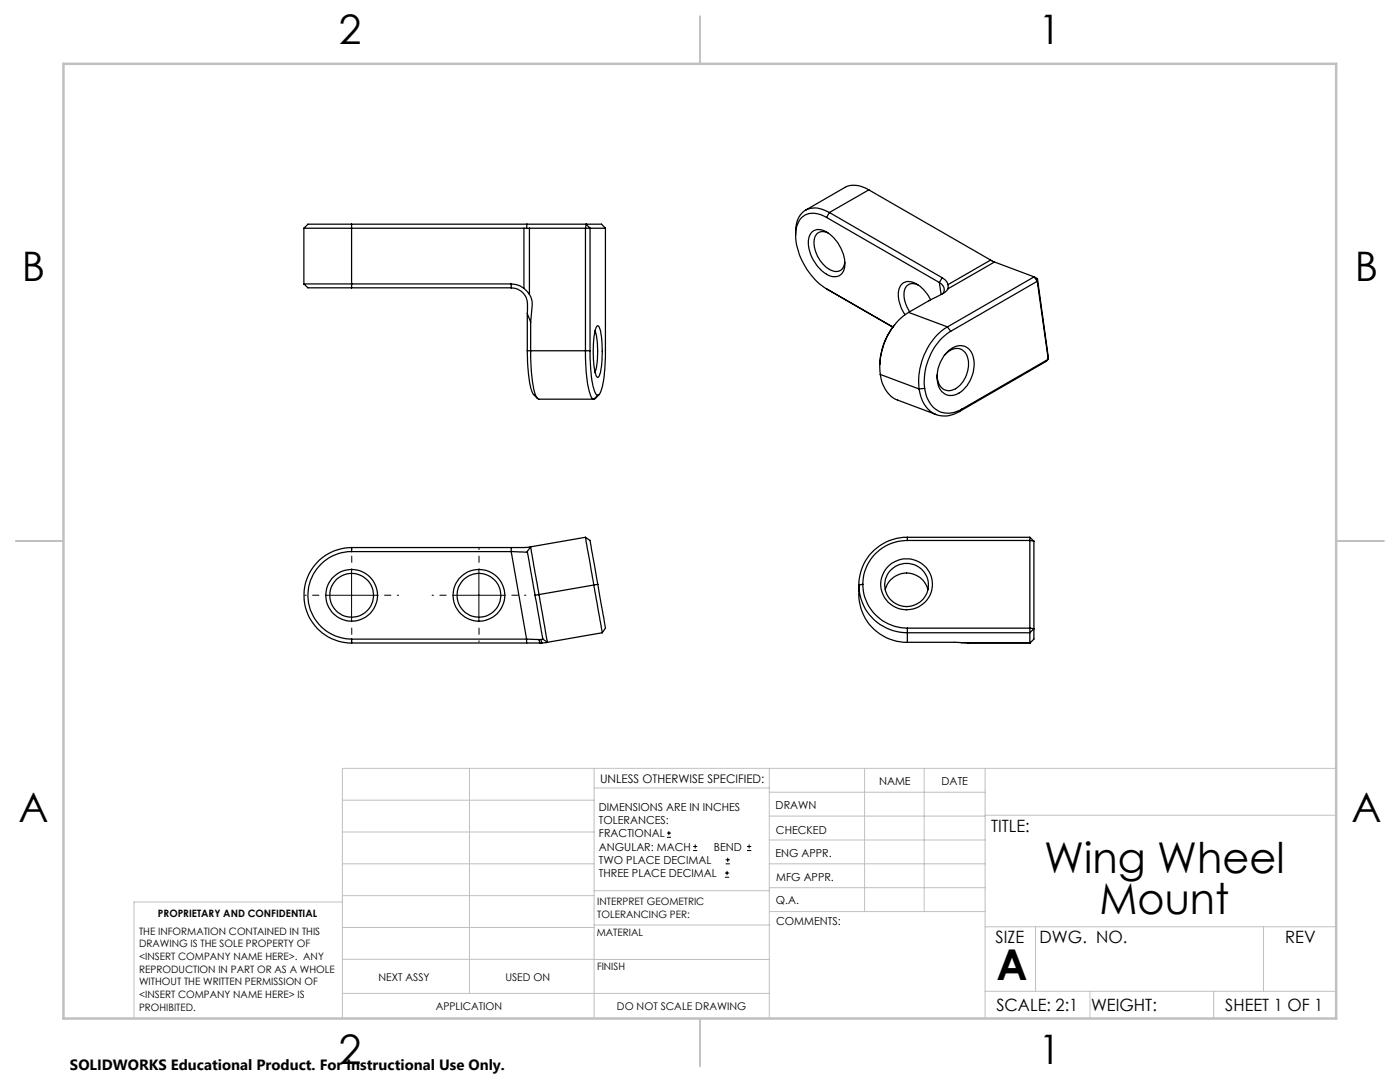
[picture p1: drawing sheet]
<svg xmlns="http://www.w3.org/2000/svg" width="279mm" height="216mm" viewBox="0 0 279 216" stroke-linecap="round" stroke-linejoin="round" font-family="sans-serif">
<g fill="none" stroke="#000" stroke-width=".2">
<path d="M65.2 118.8h10M70.2 113.8v10M90.6 118.8h10M95.6 113.8v10M133.1 167.1h.8M133.1 166.2h.8M133.5 165.8v.9M138.3 169.7h.8M138.3 168.9h.8M138.7 168.5v.8M144.7 175h.8M144.7 174.2h.8"/>
<path d="M144.8 172.4h.9M144.8 171.6h.9M145.1 173.8v.8M145.2 171.1v.9M149.1 169.7h.8M149.1 168.9h.8M149.5 168.5v.8"/>
</g>
<path d="M65.2 118.8h-4.4M70.2 113.8v-4.4M75.2 118.8h4.4M90.6 118.8h-4.4M95.6 113.8v-4.4M100.6 118.8h4.4M70.2 123.8v4.3M95.6 123.8v4.3" fill="none" stroke="#000" stroke-width=".2" stroke-dasharray="15.2 1.3 1.3 1.3" stroke-dashoffset="15"/>
<g fill="none" stroke="#c0c0c0" stroke-width=".2">
<path d="M68.3 159.7h50.3M93.7 153.3v44.9M118.6 153.3v49.9M118.6 157.2h34.9M153.5 153.3v49.9M153.5 158.1h43.1M172.5 153.3v28.6M184.4 153.3v28.6M196.6 153.3v49.9M266.7 153.3h-198.4v49.9M68.3 178.7h50.3M68.3 172.4h50.3"/>
<path d="M68.3 166h50.3M68.3 180h-41.6v23.2M118.6 177.7h35M153.5 167.6h43.1M153.5 162.8h43.1M153.5 172.4h43.1M153.5 177.1h43.1M196.6 162.7h70.1M68.3 198.2h85.2M68.3 191.4l85.2 .1M68.3 185.1h50.3M118.6 184.6h35"/>
<path d="M153.6 181.9h43M196.6 197.8h70.1M196.6 184.9h70.1M206.7 184.9v12.9M217.5 197.8v5.4M242.2 197.8v5.4M252.2 184.9v12.9"/>
</g>
<path d="M139.7 3.2v9.5M3.1 107.9h9.6M266.7 107.9h9.5M139.7 203.2v9.6" fill="none" stroke="#c0c0c0" stroke-width=".25"/>
<path d="M12.7 12.7h254v190.5h-254z" fill="none" stroke="#c0c0c0" stroke-width=".5"/>
<g fill="none" stroke="#000" stroke-width=".25">
<path d="M173.4 37.9a4.9 4.9 0 0 0-4.8-.5l-7.8 4.5M173.4 37.9l-7.9 4.5M173.4 37.9l24.3 14M60.6 45.5h44M60.6 56.7h41.4M60.6 56.7l.9 .7h8.7M60.6 45.5v11.2M70.2 44.7h-8.7l-.9 .8M70.2 44.7v12.7M70.2 44.7h49.9l.7 .8M70.2 57.4h31.8M102 57.4a3.3 3.3 0 0 1 3.3 3.9l-.1 1.3"/>
<path d="M102 56.7a3.9 3.9 0 0 1 2.6 .8M102 56.7v.7M104.6 45.5l.5 .1M104.6 57.5l1.1 1.2M104.6 45.5v12M105.2 44.7l-.1 .9M105.7 45.5l-.6 .1M105.7 58.7a6.4 6.4 0 0 1 .3 4.4l-.1 1.2M105.7 45.5h15.1M105.7 45.5v13.2M120.8 45.5v24.5a22.9 22.9 0 0 1-1.1 8.5l-.4 .4M162.1 46.2a2.8 2.8 0 0 1 3.6 .6 7.9 7.9 0 0 1 2.9 6.6 2.16 2.16 0 0 1-3.6 1.3 7.5 7.5 0 0 1-3.5-7.4z"/>
<path d="M165 43.4a3.9 3.9 0 0 0-5.2 .2 6.9 6.9 0 0 0-.5 6.6 13.9 13.9 0 0 0 5.7 7.4M165 57.6l13.2 7.7M165 43.4l22.5 13M165 57.6l.5 .4M165.3 46.5a1.81 1.81 0 0 0-2-.1 1.81 1.81 0 0 0-.8 1.8 6.3 6.3 0 0 0 4 6 1.72 1.72 0 0 0 2.1-1.9M165.5 42.4a4.7 4.7 0 0 0-4.8-.4 5.2 5.2 0 0 0-1.9 5M165.5 42.4l22.5 13M165.5 42.4l-.5 1M183.2 56.9a1.81 1.81 0 0 0-1.9-.1 1.81 1.81 0 0 0-.9 1.8 6.3 6.3 0 0 0 1.1 3.6M185.7 59.8a5.8 5.8 0 0 0-4.5-3.6 2.2 2.2 0 0 0-1.9 2.6 7.7 7.7 0 0 0 1.3 4M187.5 56.4a1.44 1.44 0 0 1 .6 2.2M187.5 56.4l.3 2.4"/>
<path d="M188 55.4a2.02 2.02 0 0 1 1.2 1.4M188 55.4l-.5 1M189.2 57.6a7.6 7.6 0 0 1-3.5 2.2l-4.4 2.5M189.2 56.8v.8M197.7 51.9l.8 .4M197.7 51.9l-8.5 4.9M198.5 52.3l-9.3 5.3M198.5 52.3l7.9 2.9M206.4 55.2l-17.3 10M206.4 55.2l.6 .9M206.4 55.2l.6 .4M207 56.1l-17.3 10"/>
<path d="M207 56.1l2.2 15.6M207 55.6v.5M207 55.6l2.2 16.1M105.2 62.6l.7 1.7M105.2 70a25 25 0 0 0 1.1 8.5l1 1M105.2 70h12.6M105.2 62.6v7.4M105.9 64.3v5.7a28 28 0 0 0 1.1 9l.5 .7h11M117.8 70v-24.5l-.8-.8-.2 .8v24.5a26.3 26.3 0 0 0 1.2 9.2l.5 .5M117.8 70a22.9 22.9 0 0 0 1.1 8.5l.4 .4M118.7 66a16.5 16.5 0 0 1 0 8.3M119.1 65.1l.1-.1a1.02 1.02 0 0 1 .7 1.1 21.9 21.9 0 0 1-.3 8.8l-.3 .4a3.3 3.3 0 0 1-.8-2.3 19.9 19.9 0 0 1 .5-7.8z"/>
<path d="M119.3 78.9l-.8 .8M119.6 78.7l-.8 .8-.3 .2M175.7 74.7a6 6 0 0 0 3.4 5.1l7.8 2.9M175.7 74.7l7.7 2.9M178.5 64.8a12.9 12.9 0 0 0-2.9 7.9M181.3 62.3a13.1 13.1 0 0 0-5.6 12.4M181.3 62.3l7.8 2.9M183.4 77.6a5.9 5.9 0 0 0 4 5.3 5.4 5.4 0 0 0 4.1-.8M184.5 77.5a5.1 5.1 0 0 0 4.1 4.9h.9l1-.1 1.4-.6M184.5 77.5l-1.1 .1M188.5 70.9a2.74 2.74 0 0 1 3.7-1 4 4 0 0 1 .8 4.5 4.3 4.3 0 0 1-4 3.5 2.86 2.86 0 0 1-2-3.1M189.1 70.2a2.99 2.99 0 0 1 4.3-.5 5.9 5.9 0 0 1-.1 6.8 4 4 0 0 1-4.4 2.3 3.8 3.8 0 0 1-1.9-4.2 7.2 7.2 0 0 1 2.1-4.4z"/>
<path d="M189.1 65.2a13.2 13.2 0 0 0-5.7 12.4M189.1 65.2l.6 .9M189.7 66.1a12.1 12.1 0 0 0-5.2 11.4M209.2 71.7l-17.3 10M209.2 71.7l-.5 .4-17.2 10M191.9 81.7l-.4 .4M70.2 110.1a8.7 8.7 0 0 0-8.8 8.7 8.7 8.7 0 0 0 8.8 8.7M70.2 109.3a9.5 9.5 0 0 0-9.5 9.5 9.5 9.5 0 0 0 9.5 9.5M70.2 110.1h31.8M70.2 109.3v.8M70.2 109.3h31.8M102 110.1l3.3 .1"/>
<path d="M102 109.3v.8M102 110.1l3.1 17.4M105.8 109.1l-3.8 .2M105.9 109.1l1.7 9.5M105.9 109.1l-.7 1 1.6 8.7M106.8 118.8l1.5 8.7M107.6 118.6l1.7 9.6M107.6 118.6l-.8 .2M116.8 107.2l3.4 19.1M116.8 107.2l1 .6 1.5 8.8M116.8 107.2l-10.9 1.9M119.3 116.6l1.5 8.6-.6 1.1"/>
<path d="M119.3 116.6l-11.7 2M171.4 116.7a9.6 9.6 0 0 0 9.7 9.6h24.4l.8-.9-.8-.1h-24.4M171.4 116.7a10.3 10.3 0 0 0 2.6 8.4 9.5 9.5 0 0 0 7.1 3.1M172.2 116.6a8.8 8.8 0 0 0 8.9 8.7M172.2 116.6l-.8 .1M176.7 117.7a4.4 4.4 0 0 1 4.2-3.4 4.4 4.4 0 0 1 4.3 3.4M181.1 107.8a8.8 8.8 0 0 0-8.9 8.8M181.1 107.2a9.6 9.6 0 0 0-9.7 9.5M181.1 107.2v.6M181.1 107.8h24.4l.8 .2M181.1 107.2h24.4M205.5 107.2v21"/>
<path d="M205.5 107.2l.8 .8M206.3 108v19.5l-.7 .8M70.2 128.3h34.9M70.2 127.5h34.9M70.2 127.5v.8M105.1 127.5l2.5 .1M105.1 128.3h2.6M105.1 127.5v.8M107.6 127.6l.1 .7M107.7 128.3h.4M108 127.6l.1 .7M108 127.6h-.4"/>
<path d="M108.3 127.5l-.3 .1M108.3 127.5l1 .7M109.3 128.2l-1.2 .1M120.2 126.3l-10.9 1.9M181.1 128.2h10.7M181.1 125.3v2.9M191.8 128.2l13.8 .1M191.8 128.2h13.7M205.5 128.2l.1 .1"/>
<circle cx="70.2" cy="118.8" r="5.2"/>
<circle cx="70.2" cy="118.8" r="4.4"/>
<circle cx="95.6" cy="118.8" r="5.2"/>
<circle cx="95.6" cy="118.8" r="4.4"/>
<circle cx="180.9" cy="116.7" r="4.3"/>
<circle cx="180.9" cy="116.6" r="5.1"/>
</g>
<g font-size="8.5">
<text x="208.4" y="174.2">Wing Wheel</text>
<text x="219.4" y="182.3">Mount</text>
<text x="198.9" y="195.5">A</text>
</g>
<g font-size="8.1">
<text x="67.6" y="8.9">2</text>
<text x="207.3" y="8.9">1</text>
<text x="4.4" y="56.2">B</text>
<text x="270.4" y="56.2">B</text>
<text x="3.7" y="164.1">A</text>
<text x="269.7" y="164.1">A</text>
<text x="67.6" y="212.4">2</text>
<text x="207.3" y="212.4">1</text>
</g>
<g font-size="3.4">
<text x="197.8" y="166">TITLE:</text>
<text x="198.7" y="188.1">SIZE</text>
<text x="207.5" y="188.1">DWG. NO.</text>
<text x="256.5" y="188.2">REV</text>
<text x="198.8" y="201.7">SCALE: 2:1</text>
<text x="217.7" y="201.8">WEIGHT:</text>
<text x="244.5" y="201.7">SHEET 1 OF 1</text>
</g>
<text font-size="3" x="14" y="213.5">SOLIDWORKS Educational Product. For Instructional Use Only.</text>
<text font-size="2.4" x="119.8" y="156.2">UNLESS OTHERWISE SPECIFIED:</text>
<g font-size="2.2">
<text x="119.5" y="161.8">DIMENSIONS ARE IN INCHES</text>
<text x="154.8" y="161.4">DRAWN</text>
<text x="175.4" y="156.6">NAME</text>
<text x="187.9" y="156.7">DATE</text>
<text x="119.5" y="164.4">TOLERANCES:</text>
<text x="119.5" y="167.1">FRACTIONAL</text>
<text x="154.9" y="166.3">CHECKED</text>
<text x="119.5" y="169.7">ANGULAR: MACH</text>
<text x="119.5" y="172.4">TWO PLACE DECIMAL</text>
<text x="142.5" y="169.7">BEND</text>
<text x="154.8" y="171">ENG APPR.</text>
<text x="119.5" y="175">THREE PLACE DECIMAL</text>
<text x="154.9" y="175.7">MFG APPR.</text>
<text x="154.9" y="180.4">Q.A.</text>
<text x="154.9" y="184.6">COMMENTS:</text>
</g>
<g font-size="2.1">
<text x="75.5" y="195.7">NEXT ASSY</text>
<text x="100.9" y="195.7">USED ON</text>
<text x="86.9" y="201.5">APPLICATION</text>
<text x="123.1" y="201.6">DO NOT SCALE DRAWING</text>
</g>
<g font-size="2">
<text x="31.5" y="182.9">PROPRIETARY AND CONFIDENTIAL</text>
<text x="119.2" y="180.6">INTERPRET GEOMETRIC</text>
<text x="119.2" y="183.1">TOLERANCING PER:</text>
<text x="27.8" y="186.5">THE INFORMATION CONTAINED IN THIS</text>
<text x="27.8" y="189">DRAWING IS THE SOLE PROPERTY OF</text>
<text x="27.8" y="191.6">&lt;INSERT COMPANY NAME HERE&gt;. ANY</text>
<text x="119.1" y="186.7">MATERIAL</text>
<text x="27.8" y="194.1">REPRODUCTION IN PART OR AS A WHOLE</text>
<text x="27.8" y="196.6">WITHOUT THE WRITTEN PERMISSION OF</text>
<text x="119.1" y="193.5">FINISH</text>
<text x="27.8" y="199.1">&lt;INSERT COMPANY NAME HERE&gt; IS</text>
<text x="27.8" y="201.7">PROHIBITED.</text>
</g>
</svg>
